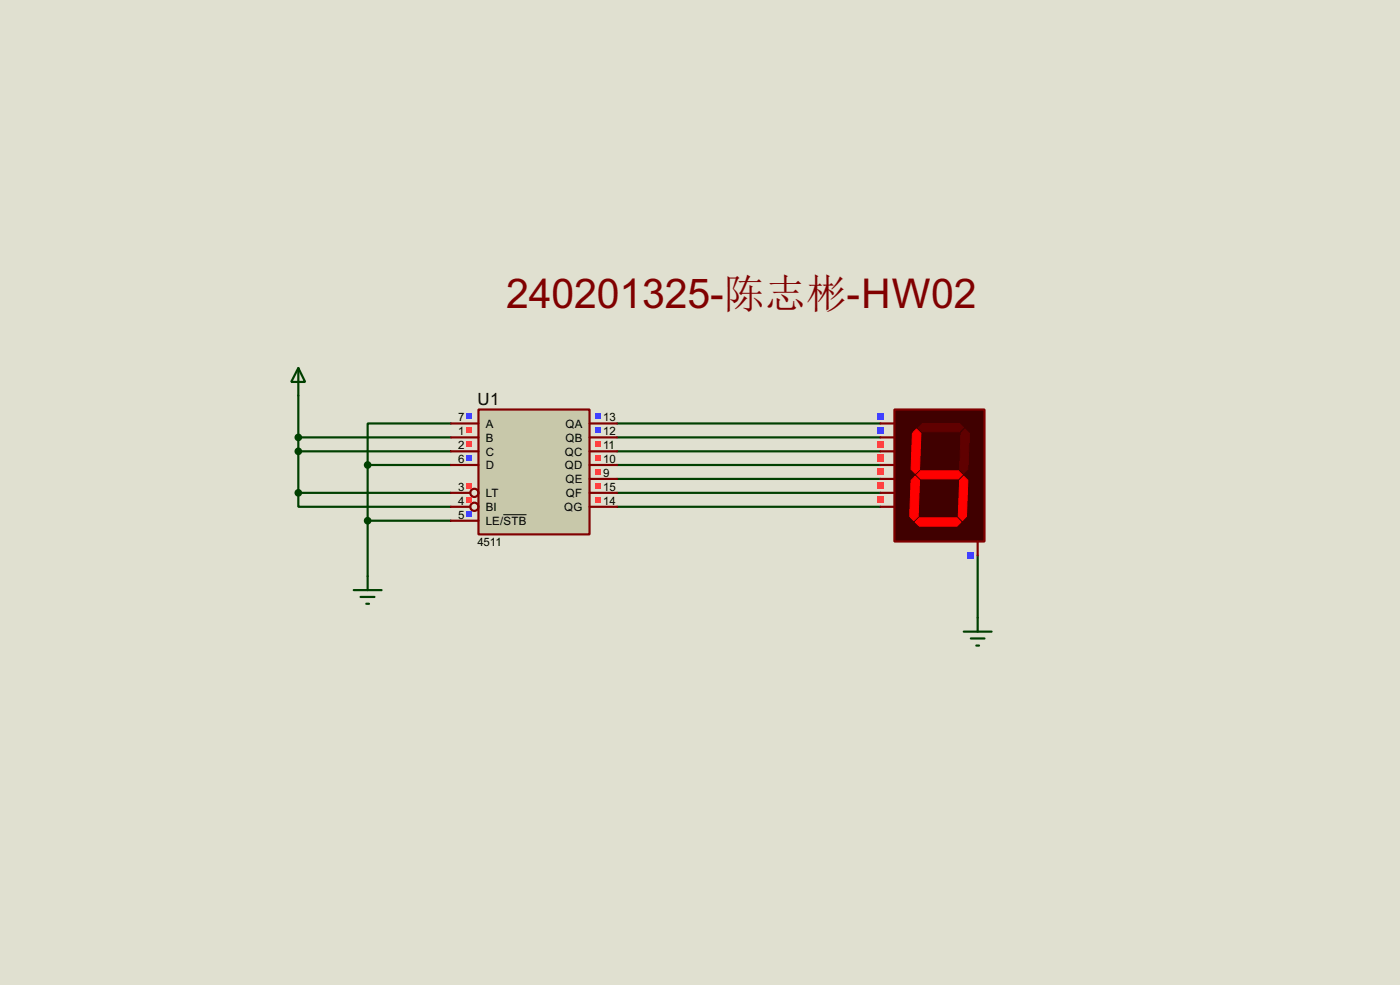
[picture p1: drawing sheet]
<svg xmlns="http://www.w3.org/2000/svg" width="256mm" height="180mm" viewBox="0 0 256 180" stroke-linecap="round" stroke-linejoin="round" font-family="sans-serif">
<path d="M0 0h256.5v180.3h-256.5z" fill="#e0e0d0"/>
<g fill="none" stroke="#004000" stroke-width=".4">
<path d="M54.7 72.4v17.8M82.6 77.5h-15.2v7.6M113.1 77.5h48.2M54.7 90.2v2.6h27.9M54.7 80.1h27.9M54.7 82.6h27.9M54.7 90.2h27.9M67.4 85.1h15.2M67.4 95.3h15.2M67.4 85.1v20.4M113.1 80.1h48.2M113.1 82.6h48.2"/>
<path d="M113.1 85.1h48.2M113.1 87.7h48.2M113.1 90.2h48.2M113.1 92.8h48.2M179.1 101.7v11.4"/>
</g>
<path d="M87.7 75h20.3v22.8h-20.3z" fill="#c8c8aa" stroke="#800000" stroke-width=".4"/>
<g fill="none" stroke="#800000" stroke-width=".4">
<path d="M82.6 77.5h5.1M108 77.5h5.1M82.6 80.1h5.1M82.6 82.6h5.1M82.6 85.1h5.1M82.6 90.2h3.6M82.6 92.8h3.6M82.6 95.3h5.1M108 80.1h5.1M108 82.6h5.1M108 85.1h5.1M108 90.2h5.1"/>
<path d="M108 92.8h5.1M108 87.7h5.1"/>
<circle cx="86.9" cy="90.2" r=".75"/>
<circle cx="86.9" cy="92.8" r=".75"/>
</g>
<path d="M92.2 94.2h4.3" fill="none" stroke="#000" stroke-width=".18"/>
<path d="M85.5 75.7h1v1.1h-1z" fill="#4040ff"/>
<g fill="#ff4040">
<path d="M85.5 78.3h1v1h-1z"/>
<path d="M85.5 80.8h1v1h-1z"/>
</g>
<path d="M85.5 83.4h1v1h-1z" fill="#4040ff"/>
<g fill="#ff4040">
<path d="M85.5 88.4h1v1.1h-1z"/>
<path d="M85.5 91h1v1h-1z"/>
</g>
<g fill="#4040ff">
<path d="M85.5 93.5h1v1h-1z"/>
<path d="M109.1 75.7h1.1v1.1h-1.1z"/>
<path d="M109.1 78.3h1.1v1h-1.1z"/>
</g>
<g fill="#ff4040">
<path d="M109.1 80.8h1.1v1h-1.1z"/>
<path d="M109.1 83.4h1.1v1h-1.1z"/>
<path d="M109.1 85.9h1.1v1h-1.1z"/>
<path d="M109.1 88.4h1.1v1.1h-1.1z"/>
<path d="M109.1 91h1.1v1h-1.1z"/>
</g>
<path d="M163.9 75h16.5v24.1h-16.5z" fill="#400000" stroke="#800000" stroke-width=".4"/>
<g fill="#600000" stroke="#600000" stroke-width=".18">
<path d="M168.2 78.3l.8-.8h6.8l.8 .8-.8 .7h-6.8z" fill-rule="evenodd"/>
<path d="M176.8 78.5l.8 .8-.3 6.6-.7 .8-.8-.8 .3-6.6z" fill-rule="evenodd"/>
</g>
<g fill="#f00" stroke="#f00" stroke-width=".18">
<path d="M175.8 87.9l.8-.7 .7 .7-.2 6.6-.8 .8-.7-.8z" fill-rule="evenodd"/>
<path d="M167.7 95.6l.8-.8h6.8l.8 .8-.8 .7h-6.8z" fill-rule="evenodd"/>
<path d="M166.9 87.9l.8-.7 .8 .7-.3 6.6-.8 .8-.7-.8z" fill-rule="evenodd"/>
<path d="M167.9 78.5l.8 .8-.2 6.6-.8 .8-.8-.8 .3-6.6z" fill-rule="evenodd"/>
<path d="M167.9 86.9l.8-.7h6.9l.7 .7-.7 .8h-6.9z" fill-rule="evenodd"/>
</g>
<path d="M161.3 77.5h2.6M161.3 80.1h2.6M161.3 82.6h2.6M161.3 85.1h2.6M161.3 87.7h2.6M161.3 90.2h2.6M161.3 92.8h2.6M179.1 99.1v2.6" fill="none" stroke="#800000" stroke-width=".4"/>
<g fill="#4040ff">
<path d="M160.7 75.6h1.3v1.3h-1.3z"/>
<path d="M160.7 78.2h1.3v1.2h-1.3z"/>
</g>
<g fill="#ff4040">
<path d="M160.7 80.7h1.3v1.3h-1.3z"/>
<path d="M160.7 83.2h1.3v1.3h-1.3z"/>
<path d="M160.7 85.8h1.3v1.2h-1.3z"/>
<path d="M160.7 88.3h1.3v1.3h-1.3z"/>
<path d="M160.7 90.9h1.3v1.2h-1.3z"/>
</g>
<path d="M177.2 101h1.3v1.3h-1.3z" fill="#4040ff"/>
<path d="M54.7 67.4l1.2 2.5h-2.5zM54.7 67.4v5M64.8 108h5.1M66.1 109.3h2.5M67.1 110.5h.5M67.4 105.5v2.5M176.6 115.6h5.1M177.9 116.9h2.5M178.9 118.2h.5M179.1 113.1v2.5" fill="none" stroke="#004000" stroke-width=".4"/>
<g fill="#004000" stroke="#004000" stroke-width=".4">
<circle cx="67.3" cy="95.3" r=".5"/>
<circle cx="67.3" cy="85.1" r=".5"/>
<circle cx="54.6" cy="80.1" r=".5"/>
<circle cx="54.6" cy="82.6" r=".5"/>
<circle cx="54.6" cy="90.2" r=".5"/>
</g>
<text font-size="8.4" fill="#800000" x="92.8" y="56.4">240201325-</text>
<text font-size="7.5" fill="#800000" x="132.6" y="56.4">陈志彬-HW02</text>
<text font-size="3.5" x="87.5" y="74.1">U1</text>
<g font-size="2.4">
<text x="84" y="77.1">7</text>
<text x="110.5" y="77.1">13</text>
<text x="84" y="79.7">1</text>
<text x="84" y="82.2">2</text>
<text x="89" y="78.3">A</text>
<text x="89" y="80.8">B</text>
<text x="89" y="83.4">C</text>
<text x="103.5" y="83.4">QC</text>
<text x="103.6" y="78.3">QA</text>
<text x="103.6" y="80.8">QB</text>
<text x="110.5" y="79.7">12</text>
<text x="110.5" y="82.2">11</text>
<text x="84" y="84.7">6</text>
<text x="84" y="89.8">3</text>
<text x="89" y="85.9">D</text>
<text x="103.5" y="85.9">QD</text>
<text x="103.6" y="88.5">QE</text>
<text x="110.5" y="84.7">10</text>
<text x="110.5" y="87.3">9</text>
<text x="110.5" y="89.8">15</text>
<text x="84" y="92.4">4</text>
<text x="84" y="94.9">5</text>
<text x="89" y="91">LT</text>
<text x="89" y="93.6">BI</text>
<text x="103.3" y="93.6">QG</text>
<text x="103.7" y="91">QF</text>
<text x="110.5" y="92.4">14</text>
<text x="87.5" y="100">4511</text>
<text x="89" y="96.1">LE/STB</text>
</g>
</svg>
